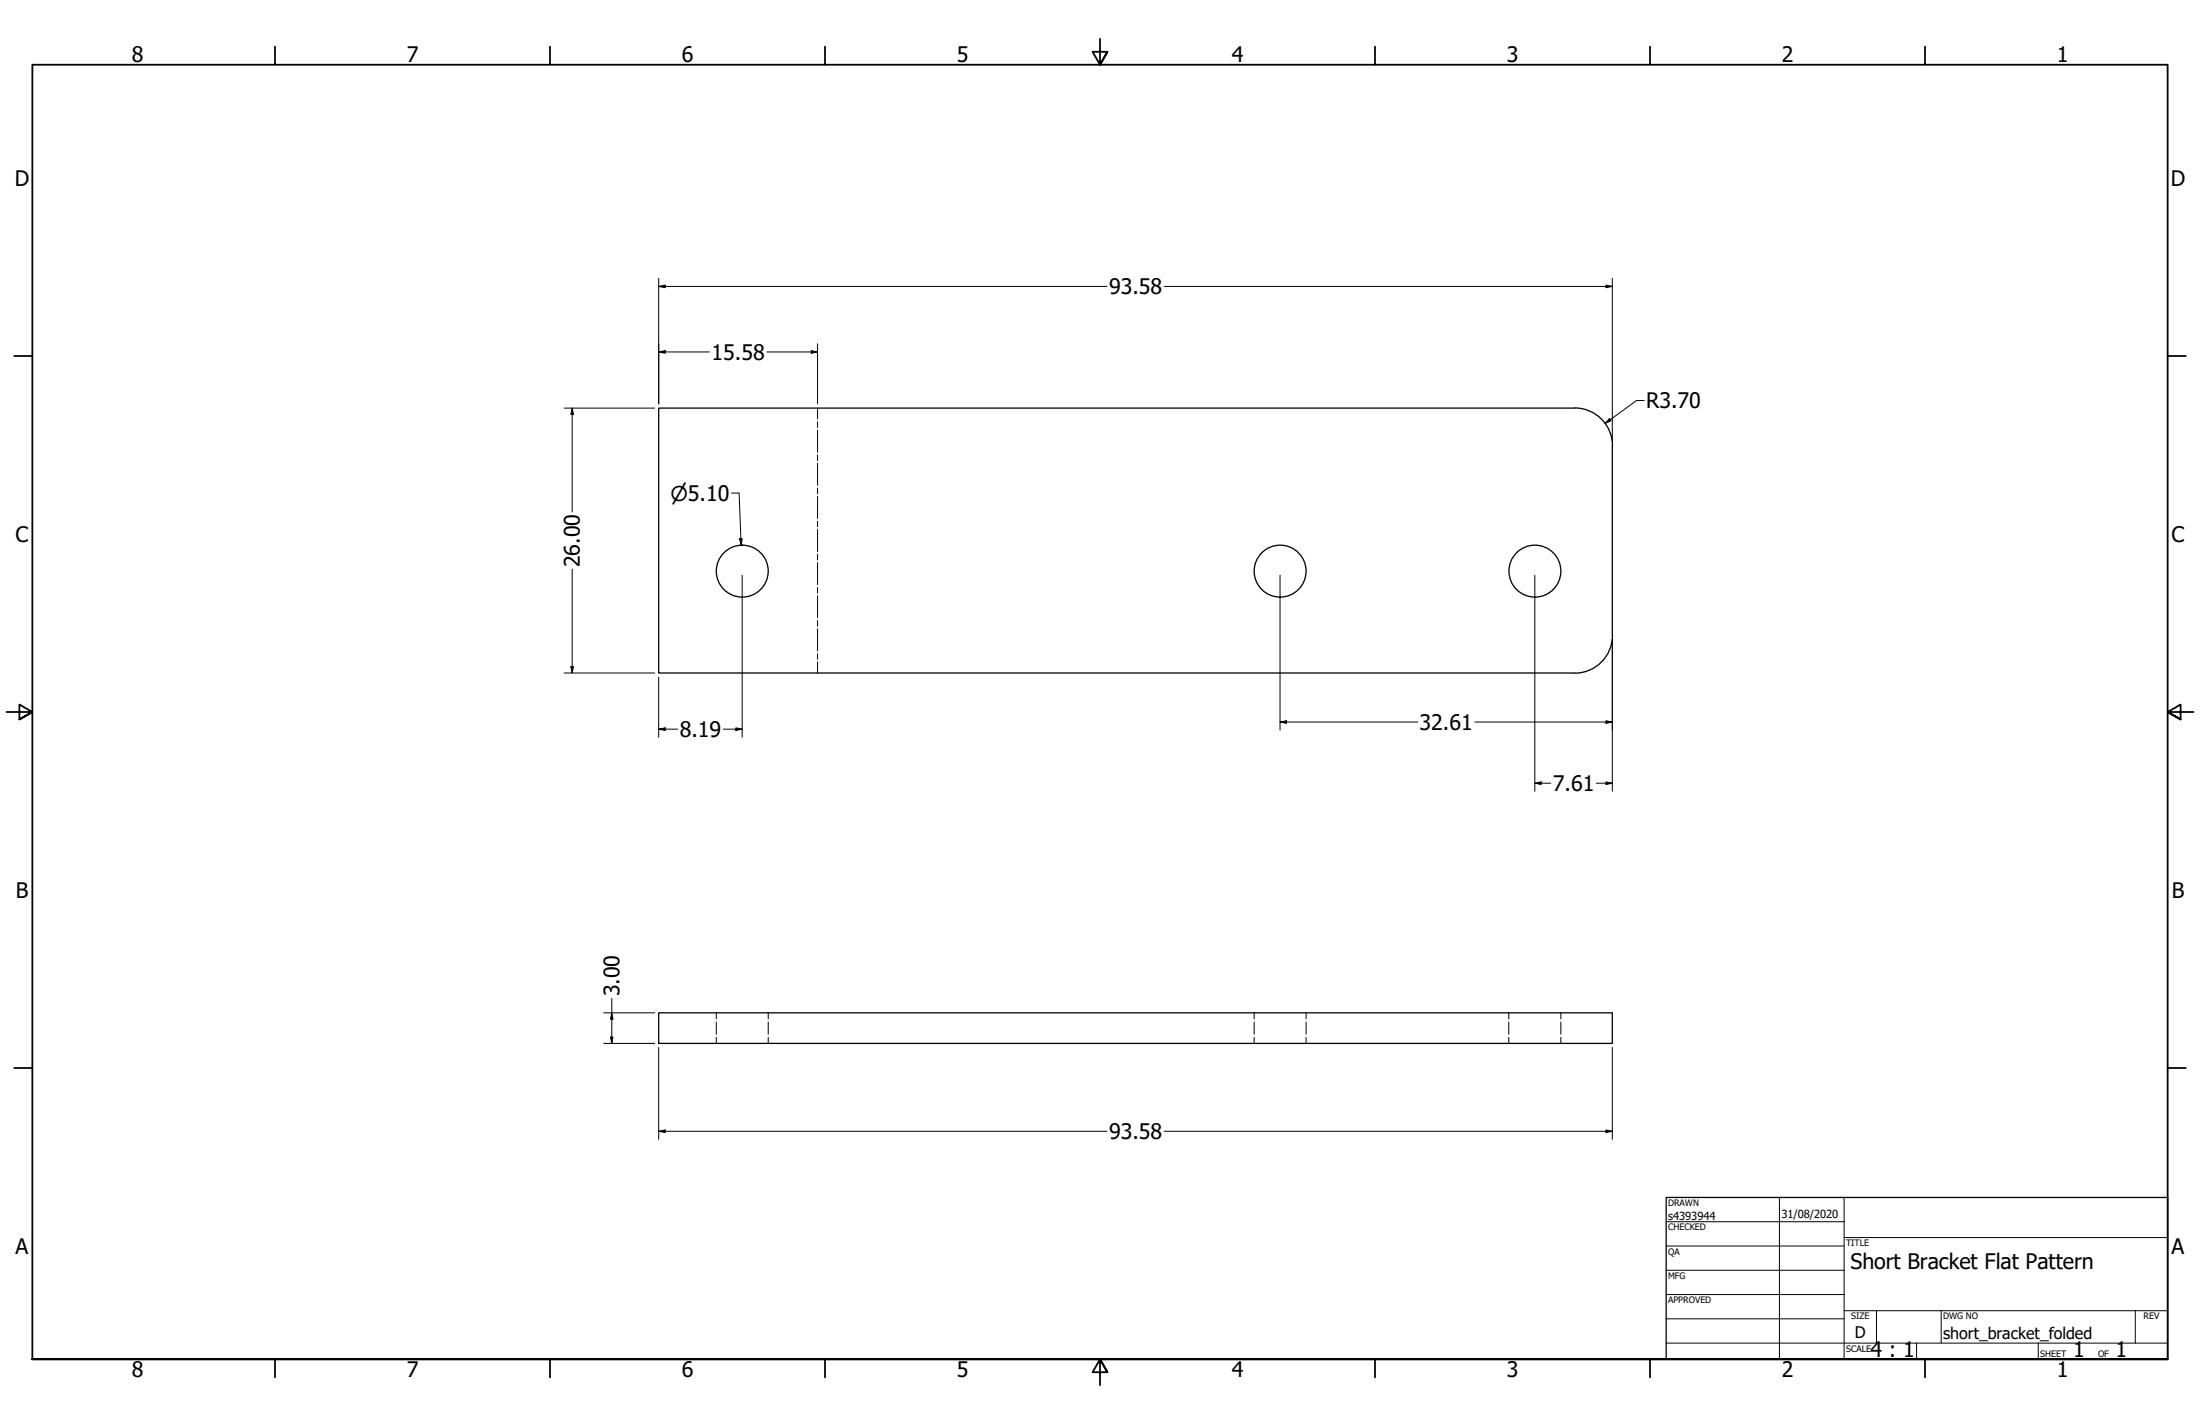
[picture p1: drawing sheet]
<svg xmlns="http://www.w3.org/2000/svg" width="864mm" height="559mm" viewBox="0 0 864 559" stroke-linecap="round" stroke-linejoin="round" font-family="sans-serif">
<!-- layer: Bend Centerline (ANSI) -->
<g fill="none" stroke="#000" stroke-width=".39">
<path d="M320.9 160.1v4.4M320.9 165.5v2.2M320.9 168.8v8.7M320.9 178.6v2.1M320.9 181.8v8.6M320.9 191.5v2.2M320.9 194.8v8.7M320.9 204.5v2.2M320.9 207.8v8.7M320.9 217.6v2.1M320.9 220.8v8.6M320.9 230.6v2.1"/>
<path d="M320.9 233.8v8.6M320.9 243.5v2.2M320.9 246.8v8.7M320.9 256.5v2.2M320.9 259.8v4.3"/>
</g>
<!-- layer: Visible (ANSI) -->
<g fill="none" stroke="#000" stroke-width=".51">
<path d="M618.1 160.1h-359.5v104h359.5M618.1 160.1a14.8 14.8 0 0 1 14.9 14.8M632.9 174.9v74.4M633 249.3a14.8 14.8 0 0 1-14.9 14.9M258.6 397.4h374.3v12h-374.3z"/>
<circle cx="291.4" cy="224.1" r="10.2"/>
<circle cx="502.5" cy="224.1" r="10.2"/>
<circle cx="602.5" cy="224.1" r="10.2"/>
</g>
<!-- layer: Hidden (ANSI) -->
<g fill="none" stroke="#000" stroke-width=".39">
<path d="M281.2 397.4v2.5M301.6 397.4v2.5M492.3 397.4v2.5M512.7 397.4v2.5M592.3 397.4v2.5M612.7 397.4v2.5M281.2 401.1v4.7M281.2 407v2.4M301.6 401.1v4.7M301.6 407v2.4M492.3 401.1v4.7M492.3 407v2.4"/>
<path d="M512.7 401.1v4.7M512.7 407v2.4M592.3 401.1v4.7M592.3 407v2.4M612.7 401.1v4.7M612.7 407v2.4"/>
</g>
<!-- layer: Border (ANSI) -->
<g fill="none" stroke="#000" stroke-width=".7">
<path d="M107.9 18.3v7.1M215.9 18.3v7.1M323.8 18.3v7.1M431.8 15.2v10.2l-2.9-5.1h5.8l-2.9 5.1 2.9-5.1M539.8 18.3v7.1M647.7 18.3v7.1M755.6 18.3v7.1M5.6 139.7h7.1M850.9 139.7h7.1M2.5 279.4h10.2l-5.1-2.9v5.8l5.1-2.9-5.1 2.9M861.1 279.4h-10.2l5.1-2.9v5.8l-5.1-2.9 5.1 2.9M5.6 419.1h7.1"/>
<path d="M850.9 419.1h7.1M12.7 533.4v-508h838.2v508h-838.2h838.2M107.9 533.4v7.1M215.9 533.4v7.1M323.8 533.4v7.1M434.7 538.5l-2.9-5.1 2.9 5.1h-5.8l2.9-5.1v10.2M539.8 533.4v7.1M647.7 533.4v7.1M755.6 533.4v7.1"/>
</g>
<!-- layer: Title (ANSI) -->
<g fill="none" stroke="#000" stroke-width=".39">
<path d="M654 479.4h69.9M698.5 469.9v63.5M723.9 469.9v63.5M654 488.9h69.9M654 498.5h69.9M723.9 485.6h127M654 508h69.9M654 517.5h69.9M723.9 514.3h127M736.6 514.3v12.7M762 514.3v12.7M838.2 514.3v12.7"/>
<path d="M654 527h196.9M752.3 527v6.4M800.1 527v6.4"/>
</g>
<path d="M654 469.9h196.9v63.5h-196.9z" fill="none" stroke="#000" stroke-width=".51"/>
<!-- layer: Dimension (ANSI) -->
<g fill="none" stroke="#000" stroke-width=".39">
<path d="M258.6 112.4l2.5-.5v1zM258.6 109.2v49.3M258.6 112.4h175.9M457 112.4h175.9M630.4 111.9l2.5 .5-2.5 .5zM632.9 109.2v64.2M258.6 138.1l2.5-.5v1zM258.6 138.1h19.9M301 138.1h19.9M318.5 137.6l2.4 .5-2.4 .5zM320.9 134.9v23.6M645.4 157.2h-3l-12.4 9"/>
<path d="M221.4 160.1h35.6M224.6 160.1l.5 2.5h-1zM224.6 160.1v40.8M631.8 164.3l.6 .8-2.4 1.1zM287.1 193.5h3l.9 20.4M290.3 211.5l1-.1-.3 2.5zM224.6 223.3v40.8M291.3 225.7v63.6M502.5 225.7v60.8M602.5 225.7v84.8M632.9 251v59.5M221.4 264.1h35.6"/>
<path d="M224.1 261.6h1l-.5 2.5zM258.6 265.7v23.6M258.6 286.1l2.5-.5v1zM258.6 286.1h7.5M283.9 286.1h7.4M288.9 285.6l2.4 .5-2.4 .5zM502.5 283.3l2.5-.5v1zM502.5 283.3h54M578.9 283.3h54M630.4 282.8l2.5 .5-2.5 .5zM602.5 307.3l2.5-.5v1zM602.5 307.3h6.3"/>
<path d="M626.6 307.3h6.3M630.4 306.8l2.5 .5-2.5 .5zM237 397.4h20M240.2 397.4l.4 2.5h-1zM240.2 391.8v17.6M237 409.4h20M239.6 407h1l-.4 2.4zM258.6 411v36.1M632.9 411v36.1M258.6 443.9l2.5-.5v1zM258.6 443.9h175.9M457 443.9h175.9"/>
<path d="M630.4 443.4l2.5 .5-2.5 .5z"/>
</g>
<g fill="#000">
<path d="M258.6 112.4l2.5-.5v1z" fill-rule="evenodd"/>
<path d="M630.4 111.9l2.5 .5-2.5 .5z" fill-rule="evenodd"/>
<path d="M258.6 138.1l2.5-.5v1z" fill-rule="evenodd"/>
<path d="M318.5 137.6l2.4 .5-2.4 .5z" fill-rule="evenodd"/>
<path d="M224.6 160.1l.5 2.5h-1z" fill-rule="evenodd"/>
<path d="M631.8 164.3l.6 .8-2.4 1.1z" fill-rule="evenodd"/>
<path d="M290.3 211.5l1-.1-.3 2.5z" fill-rule="evenodd"/>
<path d="M224.1 261.6h1l-.5 2.5z" fill-rule="evenodd"/>
<path d="M258.6 286.1l2.5-.5v1z" fill-rule="evenodd"/>
<path d="M288.9 285.6l2.4 .5-2.4 .5z" fill-rule="evenodd"/>
<path d="M502.5 283.3l2.5-.5v1z" fill-rule="evenodd"/>
<path d="M630.4 282.8l2.5 .5-2.5 .5z" fill-rule="evenodd"/>
<path d="M602.5 307.3l2.5-.5v1z" fill-rule="evenodd"/>
<path d="M630.4 306.8l2.5 .5-2.5 .5z" fill-rule="evenodd"/>
<path d="M240.2 397.4l.4 2.5h-1z" fill-rule="evenodd"/>
<path d="M239.6 407h1l-.4 2.4z" fill-rule="evenodd"/>
<path d="M258.6 443.9l2.5-.5v1z" fill-rule="evenodd"/>
<path d="M630.4 443.4l2.5 .5-2.5 .5z" fill-rule="evenodd"/>
</g>
<g font-size="8.4">
<text x="51.7" y="24.4">8</text>
<text x="159.6" y="24.4">7</text>
<text x="267.6" y="24.4">6</text>
<text x="375.5" y="24.4">5</text>
<text x="483.5" y="24.4">4</text>
<text x="591.4" y="24.4">3</text>
<text x="699.4" y="24.4">2</text>
<text x="807.3" y="24.4">1</text>
<text x="5.8" y="72.9">D</text>
<text x="852.1" y="72.9">D</text>
<text x="435.4" y="115.4">93.58</text>
<text x="279.3" y="141.2">15.58</text>
<text x="646.2" y="160.2">R3.70</text>
<text x="6.1" y="212.6">C</text>
<text x="852.4" y="212.6">C</text>
<text x="227.6" y="222.6" transform="rotate(-90 227.6 222.6)">26.00</text>
<text x="557.3" y="286.4">32.61</text>
<text x="266.8" y="289.2">8.19</text>
<text x="609.6" y="310.4">7.61</text>
<text x="6.2" y="352.3">B</text>
<text x="852.5" y="352.3">B</text>
<text x="243.2" y="391" transform="rotate(-90 243.2 391)">3.00</text>
<text x="435.4" y="447">93.58</text>
<text x="6.1" y="492">A</text>
<text x="852.4" y="492">A</text>
<text x="726.4" y="498.2">Short Bracket Flat Pattern</text>
<text x="734.3" y="532.6">4 : 1</text>
<text x="813.8" y="532.6">1</text>
<text x="830.5" y="532.6">1</text>
<text x="51.7" y="540.5">8</text>
<text x="159.6" y="540.5">7</text>
<text x="267.6" y="540.5">6</text>
<text x="375.5" y="540.5">5</text>
<text x="483.5" y="540.5">4</text>
<text x="591.4" y="540.5">3</text>
<text x="699.4" y="540.5">2</text>
<text x="807.3" y="540.5">1</text>
</g>
<text font-size="8" x="263.2" y="196.4">⌀5.10</text>
<g font-size="6.3">
<text x="728.1" y="524.9">D</text>
<text x="762.8" y="525.4">short_bracket_folded</text>
</g>
<g font-size="4.4">
<text x="654.8" y="478.6">s4393944</text>
<text x="699.3" y="478">31/08/2020</text>
</g>
<g font-size="3.5">
<text x="654.8" y="473.2">DRAWN</text>
<text x="654.8" y="482.8">CHECKED</text>
<text x="724.7" y="488.9">TITLE</text>
<text x="654.8" y="492.3">QA</text>
<text x="654.8" y="501.8">MFG</text>
<text x="654.8" y="511.4">APPROVED</text>
<text x="726.7" y="517.7">SIZE</text>
<text x="762.8" y="517.7">DWG NO</text>
<text x="841.4" y="517.7">REV</text>
<text x="724.7" y="530.4">SCALE</text>
<text x="800.9" y="532.6">SHEET</text>
<text x="823.6" y="532.6">OF</text>
</g>
</svg>
